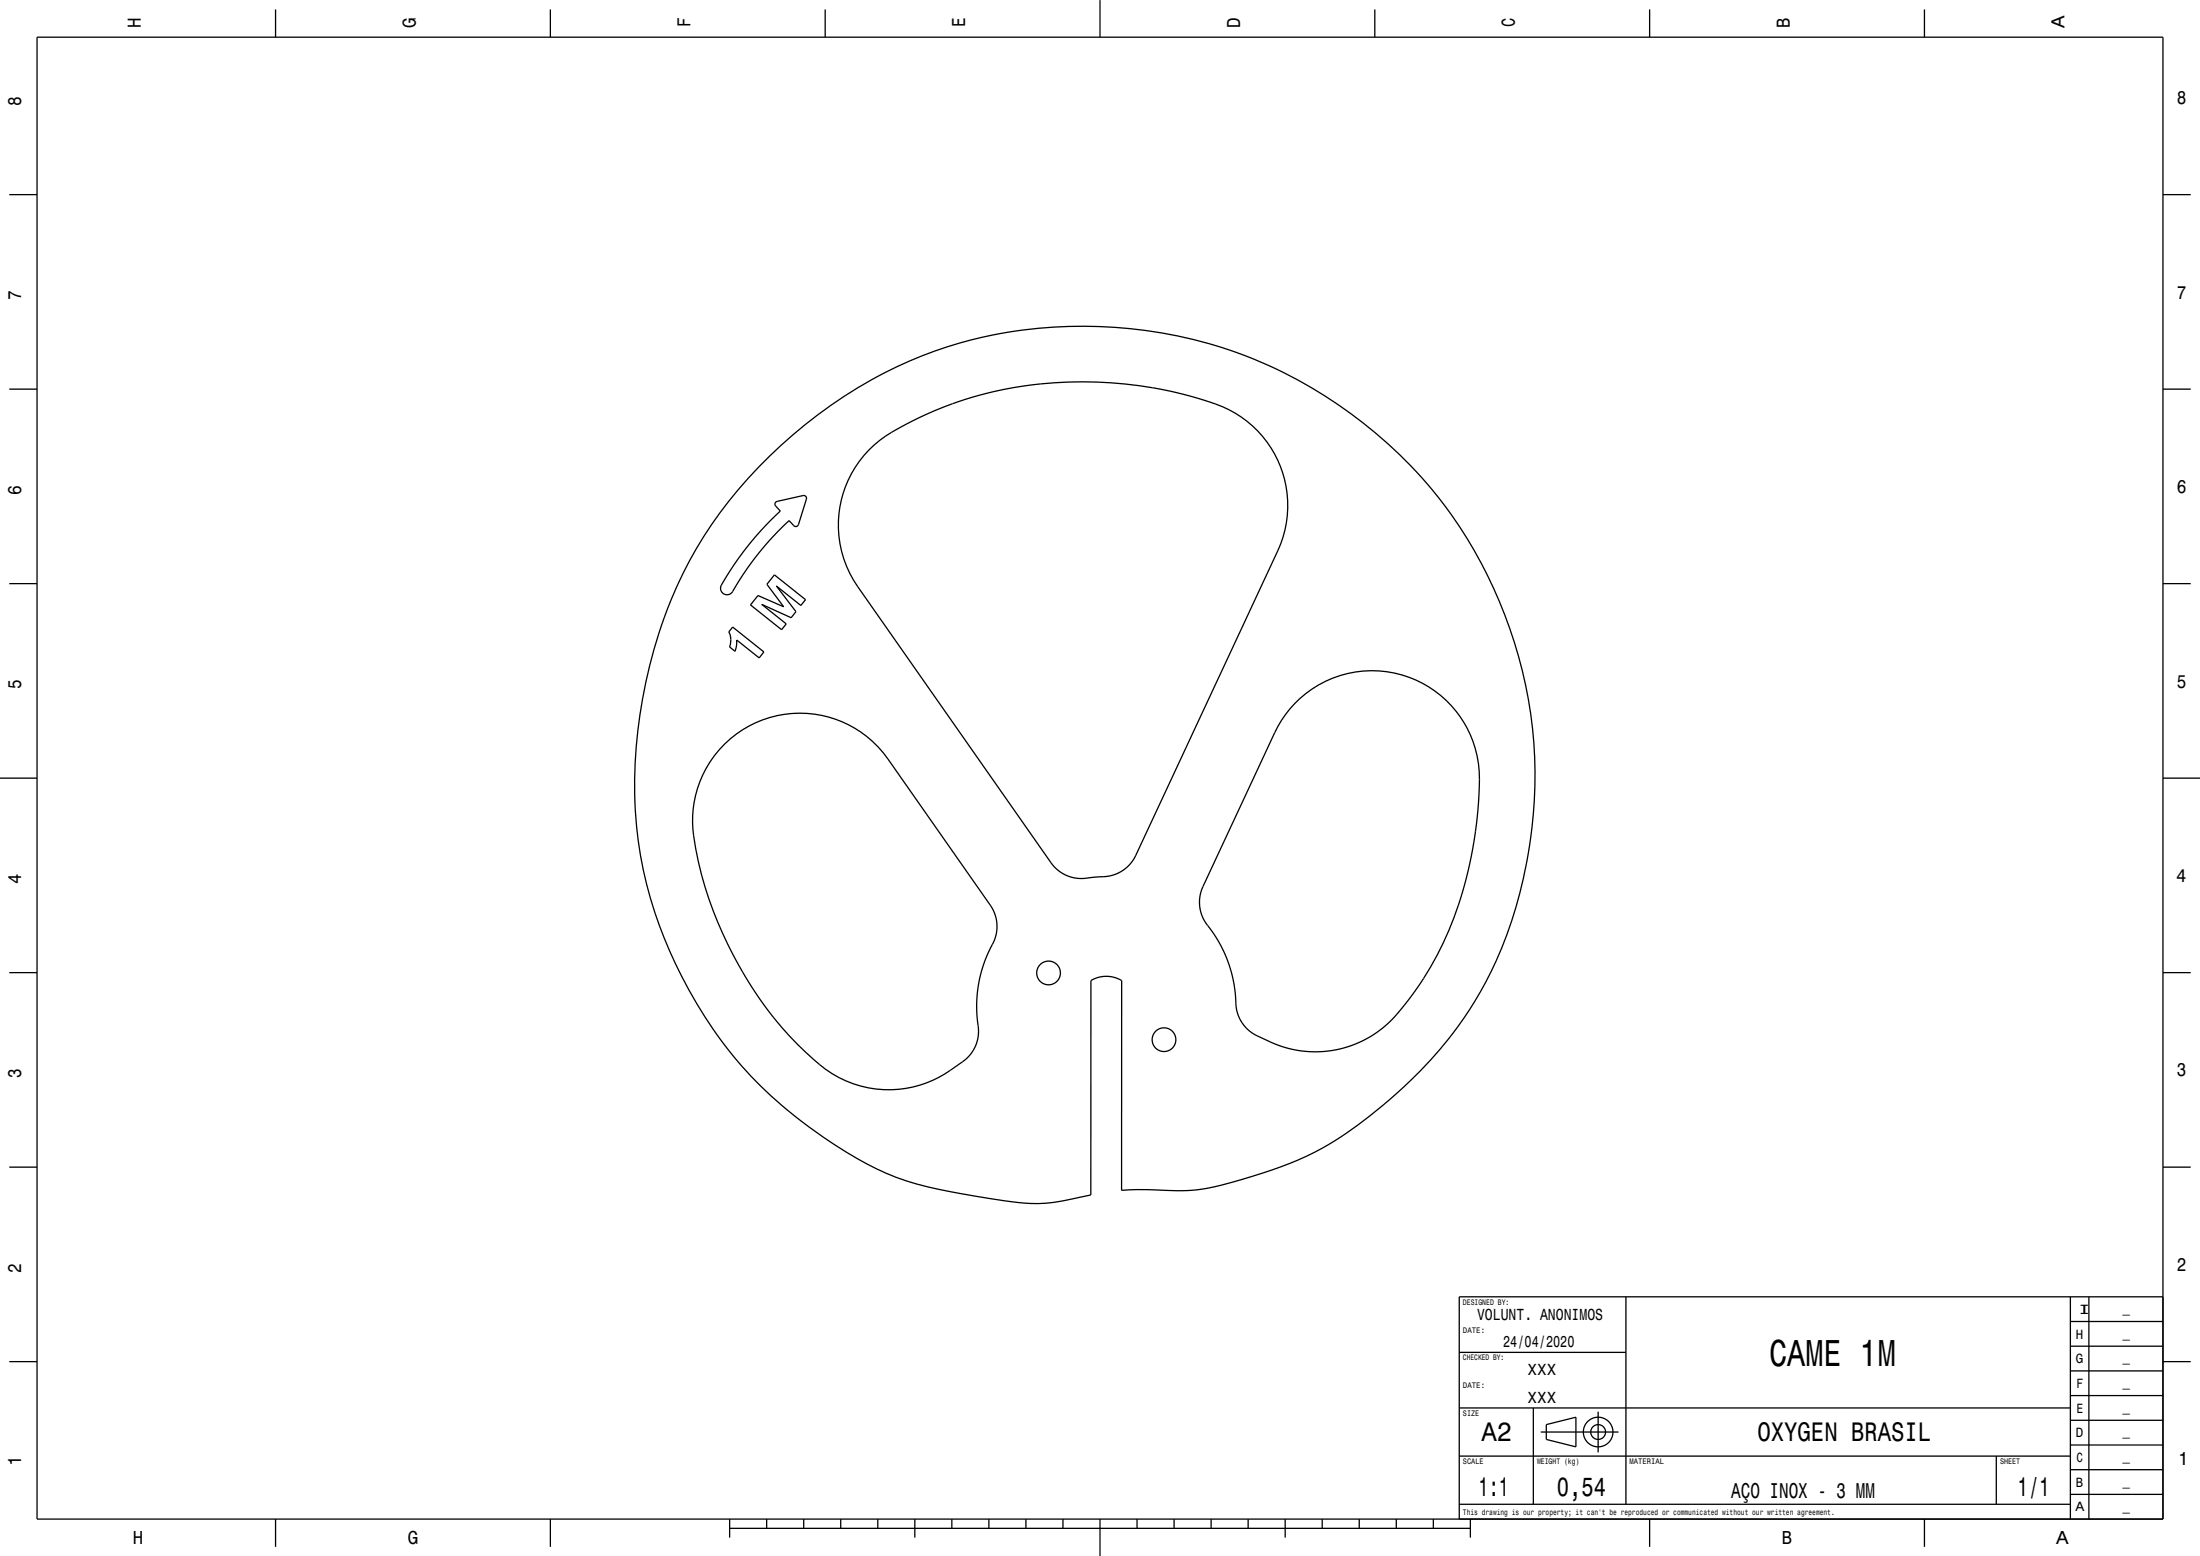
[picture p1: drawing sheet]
<svg xmlns="http://www.w3.org/2000/svg" width="594mm" height="420mm" viewBox="0 0 594 420" stroke-linecap="round" stroke-linejoin="round" font-family="sans-serif">
<g fill="none" stroke="#000" stroke-width=".35">
<path d="M10 10h574v400h-574zM74.4 2.5v7.5M148.6 2.5v7.5M222.8 2.5v7.5M297 0v10M371.2 2.5v7.5M445.4 2.5v7.5M519.6 2.5v7.5M2.5 52.5h7.5M584 52.5h7.5M2.5 105h7.5M584 105h7.5"/>
<path d="M207.7 123.2a120 120 0 0 1 60-32.7 121.9 121.9 0 0 1 137.1 71.8 122 122 0 0 1-3.6 102.7 112.5 112.5 0 0 1-31.4 36.2 84.2 84.2 0 0 1-31.6 16.3 69.3 69.3 0 0 1-17.7 3.9l-13.5-.3-4.2 .2v-56.6a8.1 8.1 0 0 0-8.3 0v57.8a56.9 56.9 0 0 1-17.7 2.3 209.4 209.4 0 0 1-32-6 99.8 99.8 0 0 1-28.3-16.1 112.2 112.2 0 0 1-35.6-45.9 111.8 111.8 0 0 1-8.1-63.8 118.5 118.5 0 0 1 29.2-63.9zM209.4 135.6l.4-.3 7.1-1.6 .7 .3 .2 .5-2.4 7.4-.4 .2-.5-.1-1.4-1.5-1.5 1.4-3.3 3.4-3.6 4.2-3 4-2.7 4.2a6.5 6.5 0 0 1-2.1 2.7 1.82 1.82 0 0 1-2.1-.8 1.82 1.82 0 0 1 .3-2.2l3.5-5.5 3.9-5.2 3.9-4.5 4.3-4.3-1.3-1.4-.2-.4zM234.5 121.5a31.9 31.9 0 0 1 7.1-5.3l9.2-4.7 9.2-3.5 5.1-1.5 5.1-1.2 9.8-1.6a112.7 112.7 0 0 1 32.1 1.1l7.4 1.6 6.2 1.8a29.2 29.2 0 0 1 19.3 40.5l-38.7 82.9-2.1 2.5-1.4 1.1-1.5 .8-2.5 .6-5.9 .5-2.5-.1-2.4-.7-2.2-1.3-1.7-1.7-52.5-74.9a29 29 0 0 1 2.9-36.9zM2.5 157.5h7.5M209.1 155.2l8.4 6.7-1.3 1.5-6.6-5.2 5.3 6.9-1.3 1.6-7.9-3.6 6.6 5.3-1.3 1.6-8.4-6.7 2.1-2.5 6.9 3-4.5-6.1zM584 157.5h7.5M197.8 169.3l8.5 6.7-1.3 1.6-6.1-4.8-.1 1.7-.3 1.3-1.5-1.2 .3-2-.2-1.2-.3-.8zM349.6 189.9a29.1 29.1 0 0 1 33.5-5.9 29.1 29.1 0 0 1 16.2 29.9l-.5 7-1 7.5-1.4 6.6-1.9 7.2a91.3 91.3 0 0 1-10.1 21.9l-5.5 7.6-2.5 2.9-2.6 2.5-3 2.2-2.8 1.6-3.2 1.4-3.1 .9-3.5 .5-3.5 .2-3.5-.3-3.6-.7-3.8-1.3-5.1-2.4-2-1.5-1.5-1.9-.8-1.6-.5-1.7-.7-6.7-1.3-5.3-1.2-3-1.5-3-4.5-6.9-.7-2.4-.1-2.8 .9-3.1 19.4-41.5a29 29 0 0 1 5.4-7.9zM0 210h10M195.7 200.8a29 29 0 0 1 44 4.1l27.7 39.4 .9 1.7 .6 1.6 .3 2.5-.3 2.5-3.3 7.5-.8 2.9-.7 3.4-.4 4.8 .5 6.8-.2 2.5-.5 1.6-.8 1.6-1.1 1.4-1.3 1.2a33.3 33.3 0 0 1-17.6 7.7 29.4 29.4 0 0 1-23.3-8.3 90.5 90.5 0 0 1-11.2-11.9l-3.6-5-3.3-5a106.8 106.8 0 0 1-14-38.2 29 29 0 0 1 8.4-24.8zM584 210h10M2.5 262.5h7.5"/>
<path d="M584 262.5h7.5M2.5 315h7.5M584 315h7.5M439 350v56M559 356.7h25M559 350v60M564 350v60M584 350h-190v60M2.5 367.5h7.5M394 365h45M559 376.7h25M559 370h25"/>
<path d="M559 363.4h25M584 367.5h7.5M394 393h165M394 380h165M414 380v26M416 386.5h21M417.5 384.5l8-2v8l-8-2zM431.5 381v11M539 393v13M559 396.7h25M559 390h25M559 383.4h25"/>
<path d="M74.4 410v7.5M148.6 410v7.5M197 412.5h200M197 410v5M207 410v2.5M217 410v2.5M227 410v2.5M237 410v2.5M247 410v5M257 410v2.5M267 410v2.5M277 410v2.5"/>
<path d="M287 410v2.5M297 410v10M307 410v2.5M317 410v2.5M327 410v2.5M337 410v2.5M347 410v5M357 410v2.5M367 410v2.5M377 410v2.5M387 410v2.5M394 406h165"/>
<path d="M397 410v5M445.4 410v7.5M519.6 410v7.5M559 403.4h25"/>
<circle cx="283.1" cy="262.6" r="3.2"/>
<circle cx="314.3" cy="280.6" r="3.2"/>
<circle cx="431.5" cy="386.5" r="4"/>
<circle cx="431.5" cy="386.5" r="2"/>
</g>
<text font-size="10.1" x="477.7" y="368.6">CAME 1M</text>
<g font-size="7.2">
<text x="400" y="388.8">A2</text>
<text x="474.5" y="389.1">OXYGEN BRASIL</text>
<text x="399.2" y="403.8">1:1</text>
<text x="420.4" y="403.8">0,54</text>
<text x="544.8" y="403.8">1/1</text>
</g>
<text font-size="5.8" x="467.4" y="404.3">AÇO INOX - 3 MM</text>
<g font-size="5">
<text x="38" y="7.5" transform="rotate(-90 38 7.5)">H</text>
<text x="112.2" y="7.5" transform="rotate(-90 112.2 7.5)">G</text>
<text x="186.4" y="7.3" transform="rotate(-90 186.4 7.3)">F</text>
<text x="260.6" y="7.3" transform="rotate(-90 260.6 7.3)">E</text>
<text x="334.8" y="7.5" transform="rotate(-90 334.8 7.5)">D</text>
<text x="409" y="7.3" transform="rotate(-90 409 7.3)">C</text>
<text x="483.2" y="7.5" transform="rotate(-90 483.2 7.5)">B</text>
<text x="557.4" y="7.7" transform="rotate(-90 557.4 7.7)">A</text>
<text x="5.7" y="28.6" transform="rotate(-90 5.7 28.6)">8</text>
<text x="587.8" y="28.1">8</text>
<text x="5.7" y="81.1" transform="rotate(-90 5.7 81.1)">7</text>
<text x="587.8" y="80.6">7</text>
<text x="5.7" y="133.6" transform="rotate(-90 5.7 133.6)">6</text>
<text x="587.8" y="133.1">6</text>
<text x="587.8" y="185.6">5</text>
<text x="5.7" y="186.1" transform="rotate(-90 5.7 186.1)">5</text>
<text x="5.7" y="238.7" transform="rotate(-90 5.7 238.7)">4</text>
<text x="587.6" y="238.1">4</text>
<text x="5.7" y="291.1" transform="rotate(-90 5.7 291.1)">3</text>
<text x="587.8" y="290.6">3</text>
<text x="5.7" y="343.6" transform="rotate(-90 5.7 343.6)">2</text>
<text x="587.8" y="343.1">2</text>
<text x="5.7" y="395.7" transform="rotate(-90 5.7 395.7)">1</text>
<text x="588.1" y="395.6">1</text>
<text x="35.9" y="416.8">H</text>
<text x="110.1" y="416.8">G</text>
<text x="481.1" y="416.8">B</text>
<text x="555.1" y="416.8">A</text>
</g>
<g font-size="4.3">
<text x="398.8" y="356.2">VOLUNT. ANONIMOS</text>
<text x="405.9" y="363.7">24/04/2020</text>
<text x="412.5" y="371.2">XXX</text>
<text x="412.5" y="378.7">XXX</text>
</g>
<g font-size="3.6">
<text x="561.1" y="354.6">I</text>
<text x="560.5" y="361.3">H</text>
<text x="560.5" y="368">G</text>
<text x="560.6" y="374.6">F</text>
<text x="560.6" y="381.3">E</text>
<text x="560.5" y="388">D</text>
<text x="560.6" y="394.6">C</text>
<text x="560.5" y="401.3">B</text>
<text x="560.4" y="408">A</text>
</g>
<g font-size="2.9">
<text x="573.1" y="354.4">_</text>
<text x="573.1" y="361.1">_</text>
<text x="573.1" y="367.7">_</text>
<text x="573.1" y="374.4">_</text>
<text x="573.1" y="381.1">_</text>
<text x="573.1" y="387.7">_</text>
<text x="573.1" y="394.4">_</text>
<text x="573.1" y="401.1">_</text>
<text x="573.1" y="407.7">_</text>
</g>
<g font-size="2.2">
<text x="395" y="352.2">DESIGNED BY:</text>
<text x="395" y="359.7">DATE:</text>
<text x="395" y="367.2">CHECKED BY:</text>
<text x="395" y="374.7">DATE:</text>
<text x="395" y="382.2">SIZE</text>
<text x="395" y="395.2">SCALE</text>
<text x="415" y="395.2">WEIGHT (kg)</text>
<text x="440" y="395.2">MATERIAL</text>
<text x="540" y="395.2">SHEET</text>
<text x="395" y="408.8">This drawing is our property; it can't be reproduced or communicated without our written agreement.</text>
</g>
</svg>
